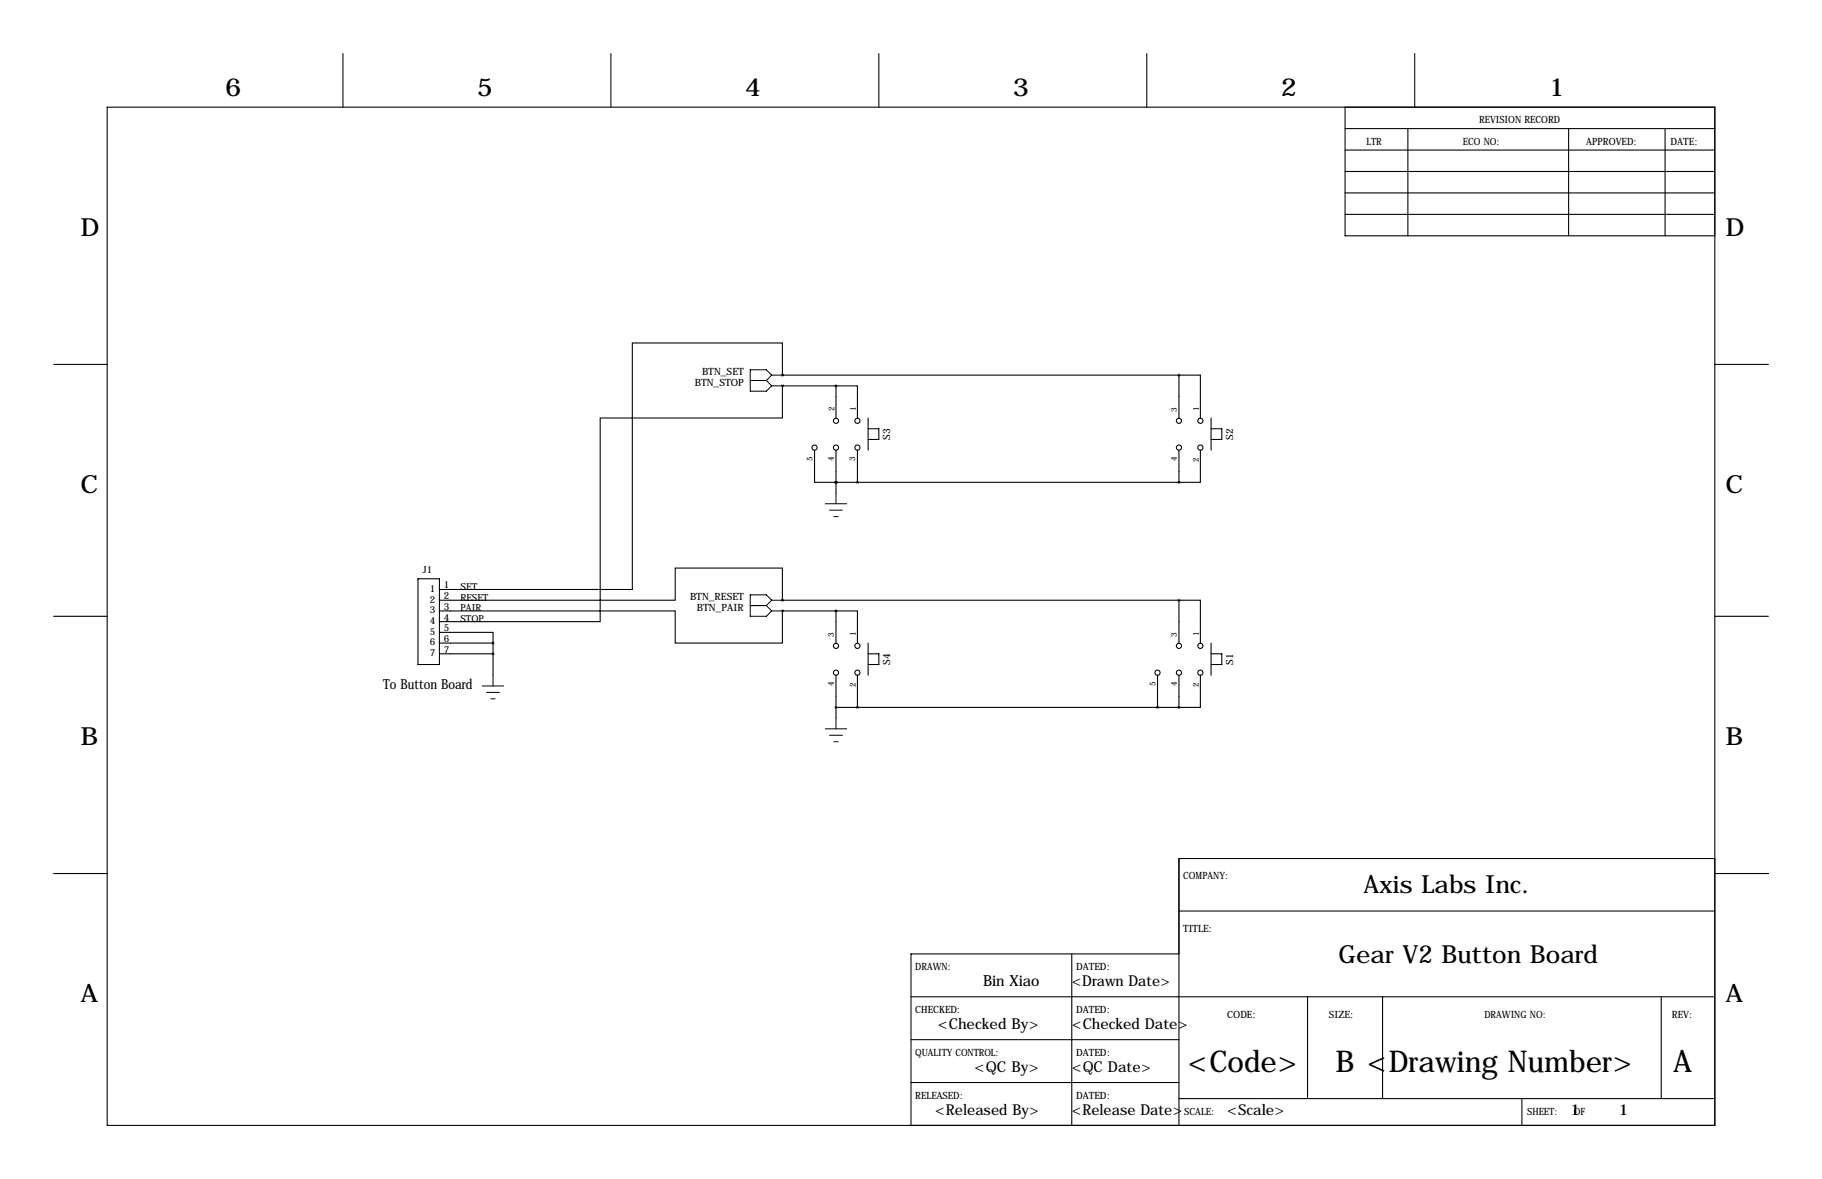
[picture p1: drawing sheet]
<svg xmlns="http://www.w3.org/2000/svg" width="432mm" height="279mm" viewBox="0 0 432 279" stroke-linecap="round" stroke-linejoin="round" font-family="sans-serif">
<g fill="none" stroke="#000" stroke-width=".25">
<path d="M81.3 12.7v12.7M144.8 12.7v12.7M208.3 12.7v12.7M271.8 12.7v12.7M335.3 12.7v12.7M25.4 25.4h381v241.3h-381zM318.8 30.5h87.6M318.8 35.6h87.6M318.8 25.4v30.5h87.6M333.7 30.5v25.4M371.8 30.5v25.4M394.6 30.5v25.4"/>
<path d="M318.8 45.7h87.6M318.8 50.8h87.6M318.8 40.6h87.6M12.7 86.4h12.7M185.4 88.9v-7.6h-35.5v58.4h-45.8M185.4 91.4v7.7h-43.2v48.2h-38.1M185.4 91.4h.1M185.4 88.9h.1M185.4 91.4h12.7M185.4 88.9h94M198.1 91.4h5.1v7.7M198.1 91.4v7.7"/>
<path d="M205.7 99.1v7.6M279.4 88.9h5.1v10.2M279.4 88.9v10.2M287 99.1v7.6M406.4 86.4h12.7M193 106.7v7.6h5.1M198.1 114.3h.1M198.1 106.7v10.1M198.1 114.3h81.3M203.2 106.7v7.6M205.7 101.6h2.6v2.5h-2.6M279.4 106.7v7.6"/>
<path d="M284.5 106.7v7.6h-5.1M287 101.6h2.6v2.5h-2.6M99.1 137.2h5v20.3h-5zM12.7 146h12.7M104.1 142.2h55.9v-7.6h25.4v7.6M104.1 144.8h55.9v7.6h25.4v-7.6M104.1 149.9h12.7v2.5M104.1 154.9h12.7M104.1 152.4h12.7M116.8 152.4v7.6M185.4 144.8h.1M185.4 142.2h.1"/>
<path d="M185.4 142.2h94M185.4 144.8h12.7M198.1 144.8h5.1v7.6M198.1 144.8v7.6M205.7 154.9h2.6v2.6h-2.6M205.7 152.4v7.6M279.4 142.2h5.1v10.2M279.4 142.2v10.2M287 154.9h2.6v2.6h-2.6M287 152.4v7.6M406.4 146h12.7M198.1 160v10.2"/>
<path d="M198.1 167.6h81.3M203.2 160v7.6M274.3 160v7.6M279.4 160v7.6M284.5 160v7.6h-5.1M12.7 207h12.7M279.4 215.9h127M406.4 203.5h-127v63.2M406.5 207h12.7M215.9 236.2h190.5M254 226.1v40.6M279.4 226.1h-63.5v40.6"/>
<path d="M309.9 236.2v24.1M327.7 236.2v24.1M393.7 236.2v24.1M215.9 246.4h63.5M215.9 256.5h63.5M279.4 260.3h127M360.7 260.3v6.4"/>
<circle cx="198.1" cy="99.7" r=".61"/>
<circle cx="203.2" cy="99.7" r=".61"/>
<circle cx="279.4" cy="99.7" r=".61"/>
<circle cx="284.5" cy="99.7" r=".61"/>
<circle cx="193" cy="106.1" r=".61"/>
<circle cx="198.1" cy="106.1" r=".61"/>
<circle cx="203.2" cy="106.1" r=".61"/>
<circle cx="279.4" cy="106.1" r=".61"/>
<circle cx="284.5" cy="106.1" r=".61"/>
<circle cx="198.1" cy="153.1" r=".61"/>
<circle cx="198.1" cy="159.4" r=".61"/>
<circle cx="203.2" cy="153.1" r=".61"/>
<circle cx="203.2" cy="159.4" r=".61"/>
<circle cx="274.3" cy="159.4" r=".61"/>
<circle cx="279.4" cy="153.1" r=".61"/>
<circle cx="279.4" cy="159.4" r=".61"/>
<circle cx="284.5" cy="159.4" r=".61"/>
<circle cx="284.5" cy="153.1" r=".61"/>
</g>
<g fill="none" stroke="#000" stroke-width=".24">
<path d="M177.8 90.2h3.8M181.6 90.2l1.3 1.2M182.9 91.4h2.5M182.9 88.9l-1.3-1.3h-3.8v5.1h3.8l1.3-1.3M182.9 88.9h2.5M182.9 88.9l-1.3 1.3M195.6 119.4h5.1M198.1 116.8v2.6M196.6 120.9h3M197.6 122.4h1M177.8 143.5h3.8M181.6 143.5l1.3 1.3"/>
<path d="M182.9 142.2l-1.3-1.2h-3.8v5h3.8l1.3-1.2M182.9 144.8h2.5M182.9 142.2h2.5M182.9 142.2l-1.3 1.3M114.3 162.6h5.1M115.3 164.1h3.1M116.3 165.6h1M116.8 160v2.6M195.6 172.7h5.1M196.6 174.2h3M197.6 175.8h1M198.1 170.2v2.5"/>
</g>
<path d="M116.8 152.4a.05 .05 0 0 0 .1 0 .05 .05 0 0 0-.1 0zM116.8 154.9a.05 .05 0 0 0 .1 0 .05 .05 0 0 0-.1 0z" fill="#000" stroke="#000" stroke-width=".63"/>
<text font-size="7.3" x="396.5" y="254">A</text>
<g font-size="7.1">
<text x="281.5" y="254">&lt;Code&gt;</text>
<text x="316.5" y="254">B &lt;Drawing Number&gt;</text>
</g>
<g font-size="5.9">
<text x="53.3" y="22.9">6</text>
<text x="113" y="22.9">5</text>
<text x="176.5" y="22.9">4</text>
<text x="240" y="22.9">3</text>
<text x="303.5" y="22.9">2</text>
<text x="367" y="22.9">1</text>
<text x="19" y="55.9">D</text>
<text x="408.9" y="55.9">D</text>
<text x="19" y="116.8">C</text>
<text x="408.9" y="116.8">C</text>
<text x="19" y="176.5">B</text>
<text x="408.9" y="176.5">B</text>
<text x="323.1" y="211.6">Axis Labs Inc.</text>
<text x="317.2" y="228.1">Gear V2 Button Board</text>
<text x="19" y="237.5">A</text>
<text x="408.9" y="237.5">A</text>
</g>
<g font-size="3.6">
<text x="233" y="233.7">Bin Xiao</text>
<text x="254" y="233.7">&lt;Drawn Date&gt;</text>
<text x="222.2" y="243.8">&lt;Checked By&gt;</text>
<text x="254" y="243.8">&lt;Checked Date&gt;</text>
<text x="231" y="254">&lt;QC By&gt;</text>
<text x="254" y="254">&lt;QC Date&gt;</text>
<text x="221.6" y="264.1">&lt;Released By&gt;</text>
<text x="254" y="264.1">&lt;Release Date&gt;</text>
<text x="290.8" y="264.1">&lt;Scale&gt;</text>
<text x="372.1" y="264.1">1</text>
<text x="383.5" y="264.1">1</text>
</g>
<text font-size="3.3" x="90.8" y="163.2">To Button Board</text>
<g font-size="2.4">
<text x="350.5" y="29.2">REVISION RECORD</text>
<text x="323.8" y="34.3">LTR</text>
<text x="346.7" y="34.3">ECO NO:</text>
<text x="375.9" y="34.3">APPROVED:</text>
<text x="395.9" y="34.3">DATE:</text>
<text x="166.4" y="88.9">BTN_SET</text>
<text x="164.6" y="91.4">BTN_STOP</text>
<text x="211" y="104.2" transform="rotate(-90 211 104.2)">S3</text>
<text x="292.2" y="104.2" transform="rotate(-90 292.2 104.2)">S2</text>
<text x="163.5" y="142.2">BTN_RESET</text>
<text x="165.2" y="144.8">BTN_PAIR</text>
<text x="211" y="157.6" transform="rotate(-90 211 157.6)">S4</text>
<text x="292.2" y="157.6" transform="rotate(-90 292.2 157.6)">S1</text>
<text x="280.4" y="208.3">COMPANY:</text>
<text x="280.4" y="221">TITLE:</text>
<text x="216.9" y="229.9">DRAWN:</text>
<text x="255" y="229.9">DATED:</text>
<text x="216.9" y="240">CHECKED:</text>
<text x="255" y="240">DATED:</text>
<text x="290.8" y="241.3">CODE:</text>
<text x="315" y="241.3">SIZE:</text>
<text x="351.8" y="241.3">DRAWING NO:</text>
<text x="396.2" y="241.3">REV:</text>
<text x="216.9" y="250.2">QUALITY CONTROL:</text>
<text x="255" y="250.2">DATED:</text>
<text x="216.9" y="260.3">RELEASED:</text>
<text x="255" y="260.3">DATED:</text>
<text x="280.7" y="264.2">SCALE:</text>
<text x="361.9" y="264.2">SHEET:</text>
<text x="372.9" y="264.2">OF</text>
</g>
<g font-size="2.3">
<text x="100.2" y="135.9">J1</text>
<text x="101.9" y="140.3">1</text>
<text x="101.9" y="142.8">2</text>
<text x="105.2" y="139.4">1</text>
<text x="105.2" y="142">2</text>
<text x="109.1" y="139.8">SET</text>
<text x="109.1" y="142.3">RESET</text>
<text x="101.9" y="145.3">3</text>
<text x="101.9" y="147.9">4</text>
<text x="105.2" y="144.5">3</text>
<text x="105.2" y="147.1">4</text>
<text x="105.2" y="149.6">5</text>
<text x="109.1" y="144.9">PAIR</text>
<text x="109.1" y="147.4">STOP</text>
<text x="101.9" y="150.4">5</text>
<text x="101.9" y="153">6</text>
<text x="101.9" y="155.5">7</text>
<text x="105.2" y="152.1">6</text>
<text x="105.2" y="154.7">7</text>
</g>
<g font-size="1.9">
<text x="197.8" y="97.3" transform="rotate(-90 197.8 97.3)">2</text>
<text x="202.8" y="97.3" transform="rotate(-90 202.8 97.3)">1</text>
<text x="278.9" y="97.5" transform="rotate(-90 278.9 97.5)">3</text>
<text x="284.1" y="97.3" transform="rotate(-90 284.1 97.3)">1</text>
<text x="192.5" y="109.3" transform="rotate(-90 192.5 109.3)">5</text>
<text x="197.6" y="109.3" transform="rotate(-90 197.6 109.3)">4</text>
<text x="202.7" y="109.3" transform="rotate(-90 202.7 109.3)">3</text>
<text x="278.9" y="109.3" transform="rotate(-90 278.9 109.3)">4</text>
<text x="284.1" y="109.5" transform="rotate(-90 284.1 109.5)">2</text>
<text x="197.6" y="150.9" transform="rotate(-90 197.6 150.9)">3</text>
<text x="202.8" y="150.6" transform="rotate(-90 202.8 150.6)">1</text>
<text x="278.9" y="150.9" transform="rotate(-90 278.9 150.9)">3</text>
<text x="284.1" y="150.6" transform="rotate(-90 284.1 150.6)">1</text>
<text x="197.6" y="162.6" transform="rotate(-90 197.6 162.6)">4</text>
<text x="202.8" y="162.9" transform="rotate(-90 202.8 162.9)">2</text>
<text x="273.8" y="162.6" transform="rotate(-90 273.8 162.6)">5</text>
<text x="278.9" y="162.6" transform="rotate(-90 278.9 162.6)">4</text>
<text x="284.1" y="162.9" transform="rotate(-90 284.1 162.9)">2</text>
</g>
</svg>
